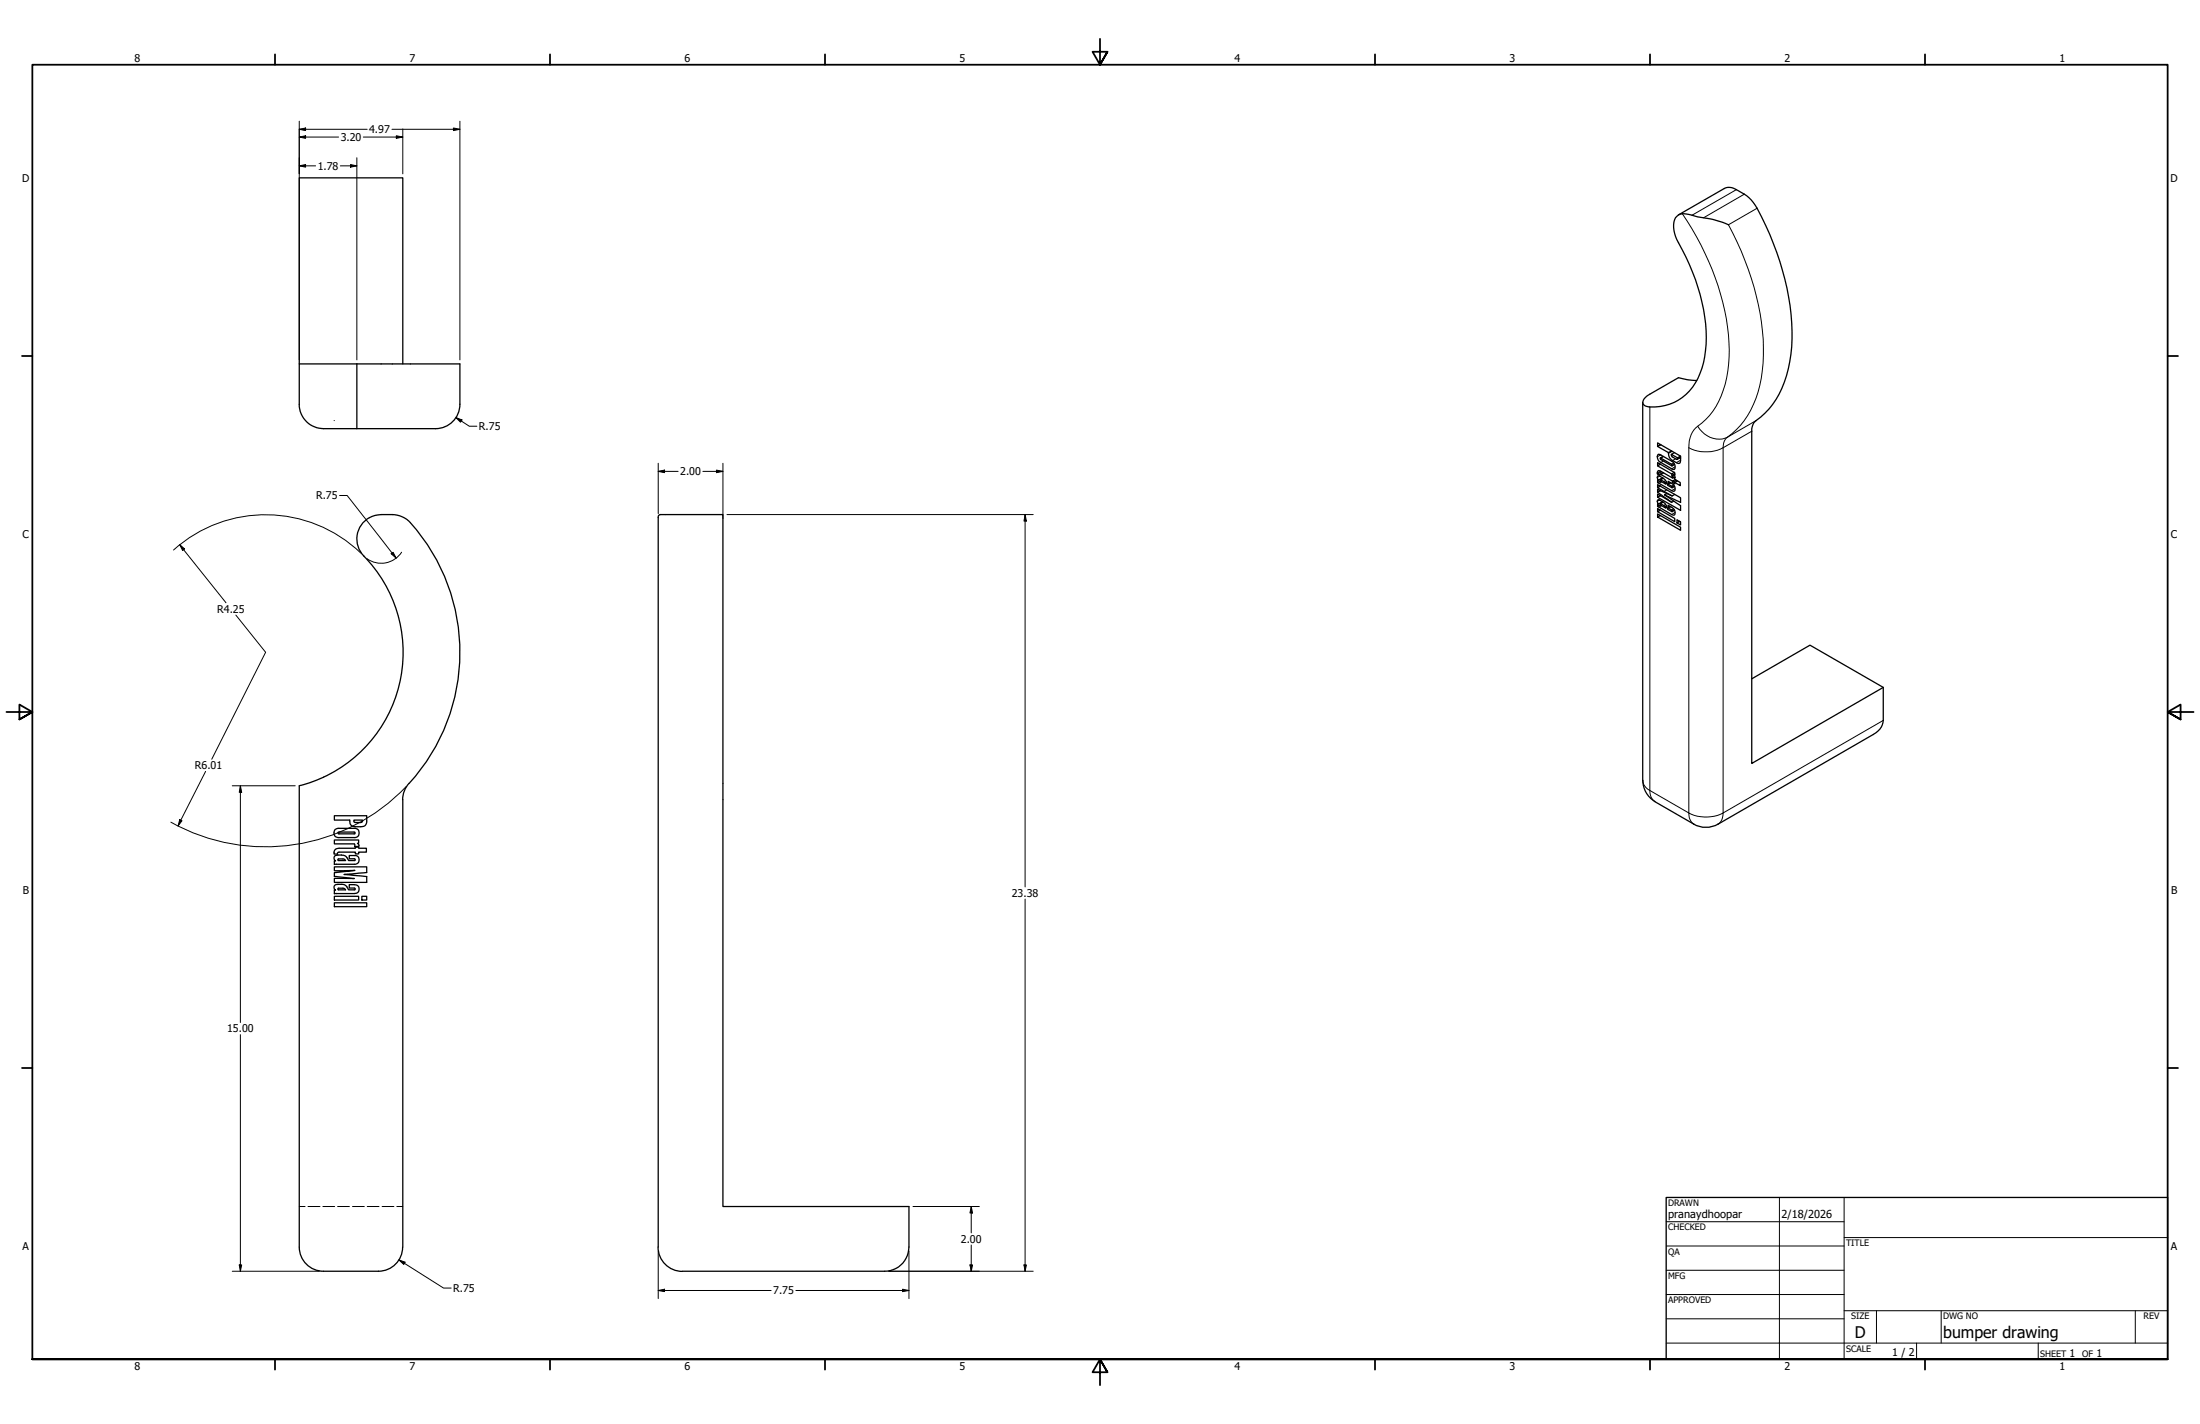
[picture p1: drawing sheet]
<svg xmlns="http://www.w3.org/2000/svg" width="864mm" height="559mm" viewBox="0 0 864 559" stroke-linecap="round" stroke-linejoin="round" font-family="sans-serif">
<!-- layer: Hidden (ANSI) -->
<path d="M131.1 165h.2M117.5 473.5h2.3M120.9 473.5h4.7M126.7 473.5h4.7M132.5 473.5h4.7M138.4 473.5h4.6M144.1 473.5h4.7M150 473.5h4.6M155.8 473.5h2.3" fill="none" stroke="#000" stroke-width=".39"/>
<!-- layer: Visible (ANSI) -->
<g fill="none" stroke="#000" stroke-width=".51">
<path d="M658.9 84.3l17.9-10.3a4.7 4.7 0 0 1 4.8 .4 18.1 18.1 0 0 1 9.9 10.8 103.1 103.1 0 0 1 11.8 50.9 40.7 40.7 0 0 1-10.5 26l-1.6 1.5a5.5 5.5 0 0 0-3.6 5.6v130.4l51.7-29.9M678.5 88.2a38.3 38.3 0 0 0-12.1-3.1 11 11 0 0 0-7.5-.8 6.3 6.3 0 0 0-1.5 7.3l.3 1.2a92.7 92.7 0 0 1 11.8 34.3 37 37 0 0 1-5.1 24.9 18.8 18.8 0 0 1-18.4 7.4 1.87 1.87 0 0 1-1.2-1.7 1.87 1.87 0 0 1 1.2-1.8l12.9-7.7 3.6 .8 3.6 .4M117.5 142.8v-73h40.6v73M140.1 142.8h-22.6v15.9a9.5 9.5 0 0 0 9.5 9.5h13.1M140.1 142.8h40.4v15.9a9.6 9.6 0 0 1-9.5 9.5M140.1 142.8v25.4M644.8 157.9v148.4M140.1 168.2h30.9M650.7 175.2l4.2 2.4M650.8 178.4h.8l4.6 2.6a2.31 2.31 0 0 1 1 3.2l-.7-.1-4.5-2.6a2.37 2.37 0 0 1-1.2-3.1zM651.7 179.8l4.6 2.4 .1 .6-4.4-2.5zM651.9 174.5l-1.2 .7v-1.4l9 5.2v1.7a.95 .95 0 0 1-.4 1.1 .95 .95 0 0 1-1.2-.3l-1.5-.8a3.1 3.1 0 0 1-1.7-3.1"/>
<path d="M652.8 179.1l-1 .6M656.1 178.3l.2 .9 1.9 1.1 .3-.7 1.2-.6M656.1 177l-1.2 .6M657.3 177.6l-1.2 .7 2.4 1.3M659.3 179.7l.4 .2M659.7 179.5l-1.3 .8M650.6 186l.9 .5 .3-.4 4.7 2.7 1.1-.6M650.7 191.4l5.7 3.2 1-.6M650.7 193.2l5.5 3.9M650.7 189.4l5.5 3.1a.84 .84 0 0 0 1.1 .1 .84 .84 0 0 0 .2-1.1l-.7-1.4-2-1.3v1.2l1-.6M650.7 198.8l5.5 3.1a.84 .84 0 0 0 1.1 .1 .84 .84 0 0 0 .2-1.1l-1-1.6-1.7-1.1v1.1l1-.5M650.7 182.8l5.5 3.2"/>
<path d="M651 188.4l-.3-.1v1.1l1.1-.6M651 197.8a.82 .82 0 0 1-.5-1 .82 .82 0 0 1 .9-.6l2 1.2 .8 1.2M651 197.8l-.3-.1v1.1l1.1-.7M651.8 190.8l-1.1 .6v-1.2l9 5.1v1.9l-6.3-3M651.8 194.5l-1.1 .6v-1.2l5.5 3.2 .8-.4M651.8 182.2l-1.1 .6v-1.3l6.7 4v1l-.3-.1 .3-.3M651.8 192.5l-1.1 .7v-1.2l5.7 2.6M652.2 185.1l-1.6 .9a.87 .87 0 0 1 .2-1.2 .87 .87 0 0 1 1.2 .2l4.5 2.6M652.6 187.5l-1.6 .9M652.6 196.8l-1.6 1M652.7 187.5l1.5 1.7M652.7 187.5l-1.1-.6a.68 .68 0 0 0-1 0 .68 .68 0 0 0 .1 1l.3 .5"/>
<path d="M652.8 187.6l-1.1 .7M652.8 185.4l-1.2 .7M652.8 197l-1.1 .6M653.4 194.2l6.3 4.2v1.9l-9-5.2M653.6 189.5l-1.9-1.2 .1 .5 2 1.1 .6-.3M653.6 189.5l.2 .4M653.6 198.9l-1.9-1.2 .1 .5 2 1.1 .6-.3M653.6 198.9l.2 .4M654.2 189.2l.4 1.2 1.9 .9-.2-.4-1.5-.9M654.2 198.6l.4 1.2 1.9 .9-.2-.5-1.5-.9M654.2 189.2l-.6 .3M654.2 198.6l-.6 .3"/>
<path d="M654.3 193.7l-.9 .5M656.2 186l.1 .8M656.3 186.8l.8-.4 .4 1.1zM656.8 187.4l-.3 .2v-.4l.9 .5v.4l2.2 1.3v1.2l-2.2-1.2M657.2 185.4l-1 .6M657.4 190.9l-1 .5M657.4 182.2l-1 .6M658.1 188.5l-1.6 .9v-.6M658.5 188.7l-1.1 .7v.5l-.9-.5M651.8 200.2l-1.1 .6v-1.2l6.7 3.9v1.2l-6.7-3.9M651.8 202.3l-1.1 .6v-1.2l9 5.2v1.2l-9-5.2M657.4 200.2l-1 .6"/>
<path d="M659.4 204.6l-1.1 .6v-1.2l1.4 .8v1.2l-1.4-.8M687.6 266.4l22.9-13.2 28.8 16.5-.2 13.9a6.9 6.9 0 0 1-3.8 4.6l-60.9 35.2a9.6 9.6 0 0 1-9.5 0l-15.3-8.8M160.6 307.4a9.6 9.6 0 0 0-2.5 6.4v175.5M160.6 307.4a76 76 0 0 0-1-103.6l-2.6-1.4a17.7 17.7 0 0 0-7.4-.5 9.6 9.6 0 0 0-8.8 5.9 9.6 9.6 0 0 0 2 10.4 54 54 0 0 1-25.3 90.2v180.9M644.9 306.3a9.5 9.5 0 0 0 4.8 8.2M131.3 329.6h9.5v1.3l-.5 .1 .6 .6-.1 .6h-1.6l-.1-1h-7.8zM131.3 320.1h12.7a4.8 4.8 0 0 1-.4 3.4l-.9 .8-3.1 .1a2.09 2.09 0 0 1-2.3-2.6h-6zM131.4 335.9l1.3-.4a3.4 3.4 0 0 1 4.1 2.2h2.3a.35 .35 0 0 0 .3-.4 .35 .35 0 0 0-.3-.3h-2v-1.3h2a1.72 1.72 0 0 1 1.9 1.7 1.72 1.72 0 0 1-1.9 1.8h-7.8v-1.3l.5-.1a1.29 1.29 0 0 1-.4-1.9zM131.6 325.5l1-.4h6.5a1.81 1.81 0 0 1 1.9 1.8 1.81 1.81 0 0 1-1.9 1.8h-6.1a1.88 1.88 0 0 1-1.8-1.1 1.88 1.88 0 0 1 .4-2.1zM131.6 333.3l1.5-.4h6.4v-.5h1.3v.5h3v1.5h-3v.7h-1.3v-.7h-6.4l-.5 .2-.1 .6h-1.4v-.9zM132.7 337.1h2.4l.5 .6h-2.8zM132.8 326.6l6.2-.1a.35 .35 0 0 1 .4 .4 .35 .35 0 0 1-.4 .3h-6.1z"/>
<path d="M138.9 321.8h3.4v.4l-.6 .6h-2.2l-.6-.3zM131.3 340.2h12.7v2.2l-8.9 .8 8.9 .8v2.3h-12.7v-1.6h7.8l-7.8-.8v-1.4l8-.9-8 .1zM131.3 351.7h9.5v1.5h-9.5zM131.3 354.3h12.7v1.5h-12.7zM131.4 347.3l1.3-.3a3.2 3.2 0 0 1 4.1 2.2h2.3a.35 .35 0 0 0 .3-.4 .35 .35 0 0 0-.3-.3h-2v-1.3h2a1.75 1.75 0 0 1 1.9 1.7 1.75 1.75 0 0 1-1.9 1.7l-7.8 .1v-1.4l.5-.1a1.22 1.22 0 0 1-.4-1.9zM132.7 348.6h2.4l.5 .6h-2.8zM142 351.7h2v1.5h-2zM117.5 489.4a9.5 9.5 0 0 0 9.5 9.5h21.6a9.5 9.5 0 0 0 9.5-9.5M258.3 489.4a9.6 9.6 0 0 0 9.6 9.5M258.4 489.3v-286.2a.95 .95 0 0 1 .7-1.2h24.7v271.6h73v15.8a9.5 9.5 0 0 1-9.5 9.6h-79.4"/>
</g>
<!-- layer: Hidden (ANSI) -->
<circle cx="144" cy="165" r=".19" fill="#000"/>
<!-- layer: Visible Narrow (ANSI) -->
<g fill="none" stroke="#000" stroke-width=".39">
<path d="M681.6 74.4l-17.4 10.1M684.7 76.2l-16 9.3M660.4 83.9a102.5 102.5 0 0 1 18.3 50.4 43.4 43.4 0 0 1-6.3 27.1 29.3 29.3 0 0 1-6.7 6.5 10.1 10.1 0 0 0-2.8 7.8M689.7 81.7l-11.2 6.5a106 106 0 0 1 13.7 51.3 43.1 43.1 0 0 1-9 27.4 20.5 20.5 0 0 1-6 5.1 9.4 9.4 0 0 1-10.8-4.7M647.6 159.7v150.5l15.3 8.8v-143.3M651.9 178.5l-1.3 .8M653 179.1l-1 .7M656.4 177.1l-1.5 .8M659.7 179.3l-1.2 .7M687.6 169.2l-11.2 6.5v143.3l62.9-36.3M689.4 165l-11.8 7-1 1.9-.2 1.8a14.9 14.9 0 0 1-13.5 0M651.4 186.9l-.8 .5"/>
<path d="M651.4 196.2l-.8 .5M651.8 184.9l-1.2 .7M652.3 189.1l-1 .6M652.3 198.4l-1 .6M652.9 187.7l-1 .6M652.9 197l-1 .7M653 180.9l-1 .6M653.1 185.6l-1.1 .6M653.8 188.6l-.7 .4M653.8 197.9l-.7 .5M654.3 192.2l-1.1 .6M657 190.3l-.8 .5"/>
<path d="M657 199.7l-.8 .5M657 181.7l-.9 .5M657.3 190.8l-.8 .4M657.3 182.1l-.8 .5M657.4 185.9l-1 .6M657.5 191.8l-1.3 .7M657.5 183.2l-1.3 .8M657.7 180l-1.1 .7M659.7 180.6l-1.6 .9M657.3 200.2l-.8 .4M657.5 201.1l-1.3 .8M644.8 306.3a5 5 0 0 0 2.8 3.9l.5 2.7 1.5 1.7"/>
<path d="M664.9 323.4l-.6-.4a5.1 5.1 0 0 1-1.4-4 14.9 14.9 0 0 0 13.5 0l-.1 1a4.5 4.5 0 0 1-1.9 3.4"/>
</g>
<!-- layer: Border (ANSI) -->
<g fill="none" stroke="#000" stroke-width=".7">
<path d="M431.8 15.2v10.2l-2.9-5.1h5.8l-2.9 5.1 2.9-5.1M107.9 21.3v4.1M215.9 21.3v4.1M323.8 21.3v4.1M539.8 21.3v4.1M647.7 21.3v4.1M755.6 21.3v4.1M8.6 139.7h4.1M850.9 139.7h4.1M2.5 279.4h10.2l-5.1-2.9v5.8l5.1-2.9-5.1 2.9M861.1 279.4h-10.2l5.1-2.9v5.8l-5.1-2.9 5.1 2.9M8.6 419.1h4.1"/>
<path d="M850.9 419.1h4.1M12.7 533.4v-508h838.2v508h-838.2h838.2M107.9 533.4v4.1M215.9 533.4v4.1M323.8 533.4v4.1M434.7 538.5l-2.9-5.1 2.9 5.1h-5.8l2.9-5.1v10.2M539.8 533.4v4.1M647.7 533.4v4.1M755.6 533.4v4.1"/>
</g>
<!-- layer: Title (ANSI) -->
<g fill="none" stroke="#000" stroke-width=".39">
<path d="M654 479.4h69.9M698.5 469.9v63.5M723.9 469.9v63.5M654 488.9h69.9M654 498.5h69.9M723.9 485.6h127M654 508h69.9M654 517.5h69.9M723.9 514.3h127M736.6 514.3v12.7M762 514.3v12.7M838.2 514.3v12.7"/>
<path d="M654 527h196.9M752.3 527v6.4M800.1 527v6.4"/>
</g>
<path d="M654 469.9h196.9v63.5h-196.9z" fill="none" stroke="#000" stroke-width=".51"/>
<!-- layer: Dimension (ANSI) -->
<g fill="none" stroke="#000" stroke-width=".39">
<path d="M117.5 50.7l2.5-.5v1zM117.5 53.8l2.5-.5v1zM117.5 50.7h26.6M117.5 47.6v93.6M117.5 53.8h15.4M142.6 53.8h15.5M153.9 50.7h26.6M155.6 53.3l2.5 .5-2.5 .5zM158.1 50.6v17.6M178 50.2l2.5 .5-2.5 .5zM180.5 47.6v93.6M117.5 65.1l2.5-.5v1z"/>
<path d="M117.5 65.1h6.4M133.6 65.1h6.5M137.6 64.6l2.5 .5-2.5 .5zM140.1 61.9v79.3M179 163.9l2.4 .9-.6 .9zM179 163.9l5.2 3.4h3M133.3 194.4h3l19.2 24.6M258.4 185l2.5-.5v1zM258.4 181.8v19.7M258.4 185h7.8M275.9 185h7.9M281.2 184.5l2.6 .5-2.6 .5z"/>
<path d="M283.8 181.8v21.7M68.1 215.9a54 54 0 0 1 73.6 1.2M70.5 213.7l2 1.7-.8 .6zM70.5 213.7l18.2 22.8M153.5 217.3l.8-.6 1.2 2.3zM157.7 216.7a9.6 9.6 0 0 1-13.7 2.5M285.4 201.9h120.2M402.4 201.9l.5 2.6h-.9zM402.4 201.9v146.1M92.6 241.4l11.7 14.6-21.2 41.9M80.7 302.7l-10.8 21.4M91.2 308.4h24.7"/>
<path d="M94.4 308.4l.5 2.5h-1zM94.4 308.4v92.9M159.5 308.6a76.3 76.3 0 0 1-92.4 14M70.5 321.6l.9 .5-1.5 2zM402.4 352.8v146.1M94.4 406v92.9M358.4 473.5h26M381.3 473.5l.5 2.5h-1.1zM381.3 473.5v10.3M91.2 498.9h34.2M93.9 496.4h1l-.5 2.5zM156.6 494.4l2.4 .9-.5 .9z"/>
<path d="M156.6 494.4l17.5 11.1h3M258.4 490.9v18.7M348.9 498.9h56.7M356.8 490.9v18.7M380.7 496.4h1.1l-.5 2.5zM381.3 488.6v10.3M402 496.4h.9l-.5 2.5zM258.4 506.4l2.5-.5v1zM258.4 506.4h44.3M312.4 506.4h44.4M354.3 505.9l2.5 .5-2.5 .5z"/>
</g>
<g fill="#000">
<path d="M117.5 50.7l2.5-.5v1zM117.5 53.8l2.5-.5v1zM155.6 53.3l2.5 .5-2.5 .5zM178 50.2l2.5 .5-2.5 .5zM117.5 65.1l2.5-.5v1zM137.6 64.6l2.5 .5-2.5 .5zM179 163.9l2.4 .9-.6 .9zM258.4 185l2.5-.5v1zM281.2 184.5l2.6 .5-2.6 .5zM70.5 213.7l2 1.7-.8 .6zM153.5 217.3l.8-.6 1.2 2.3zM402.4 201.9l.5 2.6h-.9z"/>
<path d="M94.4 308.4l.5 2.5h-1zM70.5 321.6l.9 .5-1.5 2zM381.3 473.5l.5 2.5h-1.1zM93.9 496.4h1l-.5 2.5zM156.6 494.4l2.4 .9-.5 .9zM380.7 496.4h1.1l-.5 2.5zM402 496.4h.9l-.5 2.5zM258.4 506.4l2.5-.5v1zM354.3 505.9l2.5 .5-2.5 .5z"/>
</g>
<g font-size="6.3">
<text x="728.1" y="524.9">D</text>
<text x="762.8" y="525">bumper drawing</text>
</g>
<g font-size="4.3">
<text x="654.8" y="477.8">pranaydhoopar</text>
<text x="699.3" y="478">2/18/2026</text>
</g>
<g font-size="4.2">
<text x="52.8" y="24.4">8</text>
<text x="160.8" y="24.4">7</text>
<text x="268.7" y="24.4">6</text>
<text x="376.7" y="24.4">5</text>
<text x="484.6" y="24.4">4</text>
<text x="592.6" y="24.4">3</text>
<text x="700.5" y="24.4">2</text>
<text x="808.5" y="24.4">1</text>
<text x="144.9" y="52.3">4.97</text>
<text x="133.7" y="55.3">3.20</text>
<text x="8.8" y="71.4">D</text>
<text x="124.7" y="66.6">1.78</text>
<text x="852" y="71.4">D</text>
<text x="188" y="168.8">R.75</text>
<text x="267" y="186.5">2.00</text>
<text x="124.1" y="195.9">R.75</text>
<text x="8.9" y="211.1">C</text>
<text x="852.2" y="211.1">C</text>
<text x="85.3" y="240.5">R4.25</text>
<text x="76.5" y="301.8">R6.01</text>
<text x="9" y="350.8">B</text>
<text x="397.2" y="351.9">23.38</text>
<text x="852.2" y="350.8">B</text>
<text x="89.2" y="405.1">15.00</text>
<text x="8.9" y="490.5">A</text>
<text x="377.2" y="487.7">2.00</text>
<text x="852.2" y="490.5">A</text>
<text x="177.9" y="506.9">R.75</text>
<text x="303.5" y="507.9">7.75</text>
<text x="742.8" y="532">1 / 2</text>
<text x="812.4" y="532.6">1</text>
<text x="823" y="532.6">1</text>
<text x="52.8" y="537.5">8</text>
<text x="160.8" y="537.5">7</text>
<text x="268.7" y="537.5">6</text>
<text x="376.7" y="537.5">5</text>
<text x="484.6" y="537.5">4</text>
<text x="592.6" y="537.5">3</text>
<text x="700.5" y="537.5">2</text>
<text x="808.5" y="537.5">1</text>
</g>
<g font-size="3.5">
<text x="654.8" y="473.2">DRAWN</text>
<text x="654.8" y="482.8">CHECKED</text>
<text x="724.7" y="488.9">TITLE</text>
<text x="654.8" y="492.3">QA</text>
<text x="654.8" y="501.8">MFG</text>
<text x="654.8" y="511.4">APPROVED</text>
<text x="726.7" y="517.7">SIZE</text>
<text x="762.8" y="517.7">DWG NO</text>
<text x="841.4" y="517.7">REV</text>
<text x="724.7" y="530.4">SCALE</text>
<text x="800.9" y="532.6">SHEET</text>
<text x="817.4" y="532.6">OF</text>
</g>
</svg>
